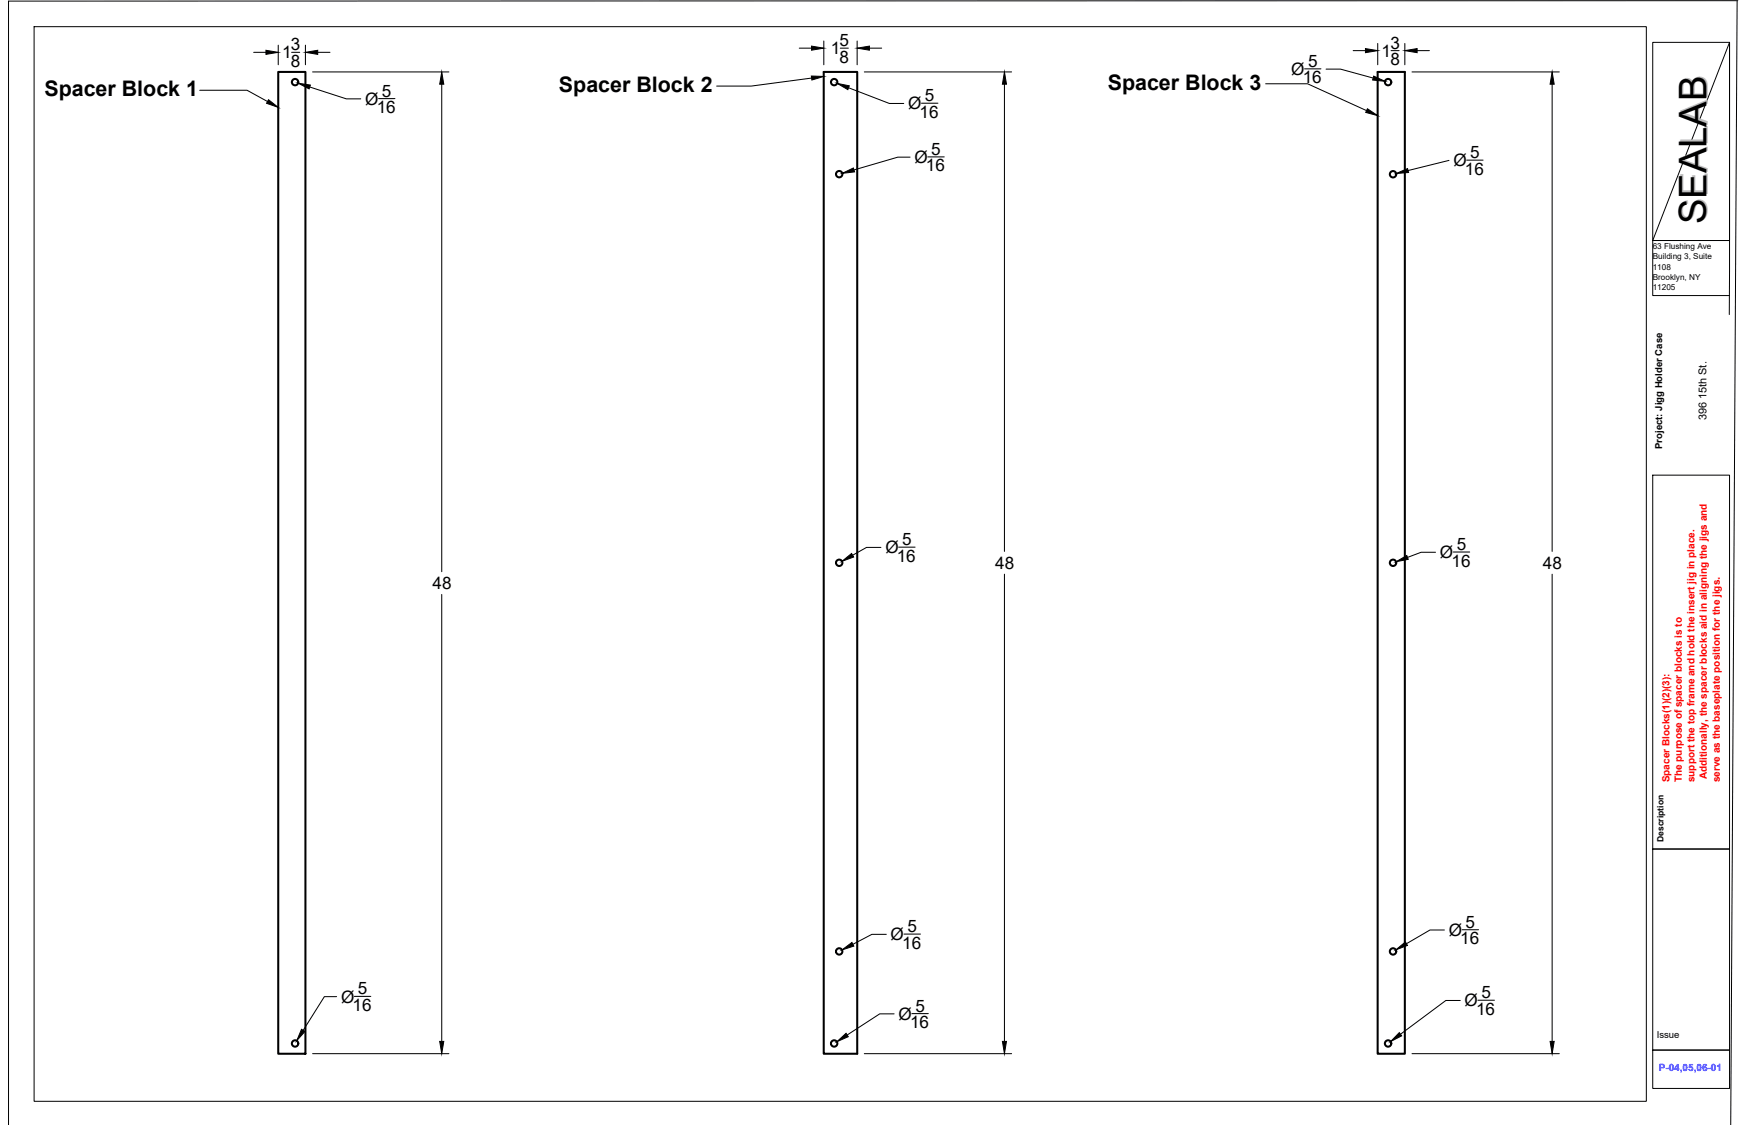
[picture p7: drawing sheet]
<svg xmlns="http://www.w3.org/2000/svg" width="432mm" height="279mm" viewBox="0 0 432 279" stroke-linecap="round" stroke-linejoin="round" font-family="sans-serif">
<!-- layer: Visible -->
<g fill="none" stroke="#000" stroke-width=".51">
<path d="M69.1 17.9h6.7v243.8h-6.7zM204.5 17.9h8.4v243.8h-8.4zM342.1 17.9h6.7v243.8h-6.7z"/>
<circle cx="73.3" cy="20.4" r=".79"/>
<circle cx="207.1" cy="20.4" r=".79"/>
<circle cx="344.7" cy="20.4" r=".79"/>
<circle cx="208.4" cy="43.3" r=".79"/>
<circle cx="345.9" cy="43.3" r=".79"/>
<circle cx="208.4" cy="139.8" r=".79"/>
<circle cx="345.9" cy="139.8" r=".79"/>
<circle cx="208.4" cy="236.3" r=".79"/>
<circle cx="345.9" cy="236.3" r=".79"/>
<circle cx="73.3" cy="259.2" r=".79"/>
<circle cx="207.1" cy="259.2" r=".79"/>
<circle cx="344.7" cy="259.2" r=".79"/>
</g>
<!-- layer: None -->
<path d="M8.5 6.6h400.3v266.9h-400.3zM410.4 10.5h19.1v49.2h-19.1zM429.5 10.5v49.2h-19.1zM431.3 .3l-1.6 279.1M431.5 .2l-429.4 .1v279.1M429.5 67.5v-7.8h-19.1v13.7h19M410.4 118h19.1v92.9h-19.1zM410.4 210.9h19.1v49.9h-19.1zM410.4 260.8h19.1v9.5h-19.1z" fill="none" stroke="#000" stroke-width=".25"/>
<!-- layer: Titleblock -->
<path d="M429.5 67.5l-.1 10.6" fill="none" stroke="#000" stroke-width=".25"/>
<!-- layer: FD_Dimensions -->
<g fill="none" stroke="#000" stroke-width=".25">
<path d="M63 13h3M69.1 11.2v4.9M72.4 13h2M75.8 11.2v4.9M77.6 17.9h33.9M78.9 13h3M198.5 12h3M204.6 10.2v5.9M208.6 12h2.1M212.8 10.2v5.9M214.6 17.9h36.6M215.9 12h3"/>
<path d="M323.9 17.1h4.1M329.3 17.2h3.5l8.2 2.2M336 12.6h3M342.1 10.8v5.3M345.4 12.6h2M348.8 10.8v5.3M350.6 17.9h36.6M351.9 12.6h3M76.9 21.6l9.1 3h3.6M94 24.5h4.1M109.7 20.9v121.1M210.7 21.8l10.1 3.9h3.6"/>
<path d="M226 39h-3.1l-10.9 3.2M228.8 25.6h4.1M230.4 39h4.1M249.4 20.9v116M359.8 39.8l-10.2 2.6M364.2 39.8h4.1M385.4 20.9v116M218.7 136h-3.5l-3.5 1.9M223.1 135.9h4.1M356.4 137.2h-3.5l-3.4 1.2M360.8 137.1h4.1M109.7 147.6v111"/>
<path d="M249.4 142.6v116M385.4 142.6v116M220.1 232.1h-3.6l-4.7 2.4M224.5 232h4.1M358.6 231h-3.5l-5.9 3.4M363.1 230.9h4M83.6 247.5h-3.1l-5.2 8.4M88 247.5h4.1M222 251.8h-3.6l-8 5.2M226.4 251.7h4.1M362.6 248.5h-3.6l-11.3 8.4M367 248.4h4.1"/>
<path d="M77.6 261.7h33.9M214.6 261.7h36.6M350.6 261.7h36.6"/>
</g>
<g fill="#000" stroke="#000" stroke-width=".25">
<path d="M66 12.5l3.1 .5-3.1 .5zM75.8 13l3.1-.5v1zM201.5 11.5l3.1 .5-3.1 .5zM212.8 12l3.1-.5v1zM339 12.1l3.1 .5-3.1 .5zM341.1 18.9l2.8 1.3-3.1-.3zM348.8 12.6l3.1-.5v1zM74 20.7l3.1 .4-.3 1zM109.7 17.9l.5 3h-1zM207.9 20.7l3 .6-.4 1zM249.4 17.9l.5 3h-1zM385.4 17.9l.5 3h-1z"/>
<path d="M209.1 43.1l2.8-1.4 .3 1zM346.7 43.1l2.8-1.2 .3 .9zM209.1 139.4l2.4-1.9 .5 .8zM346.6 139.5l2.7-1.5 .4 .9zM209.1 235.9l2.4-1.8 .5 .9zM346.6 235.9l2.4-2 .5 .9zM74.9 255.6l.8 .6-2 2.3zM109.2 258.6h1l-.5 3.1zM207.8 258.7l2.3-2.1 .5 .9zM248.9 258.6h1l-.5 3.1zM347.5 256.5l.5 .8-2.7 1.4zM384.9 258.6h1l-.5 3.1z"/>
</g>
<!-- layer: Leaders -->
<path d="M201.5 18.9l3.1 .1-3 .9zM66.7 24.8l2.4 1.9-2.9-1zM339.5 27l2.6 1.7-3-.8z" fill="#000" stroke="#000" stroke-width=".25"/>
<path d="M201.5 19.4l-15 2h-8.6M49.6 22.4h11.7l5.1 2.8M314.3 20.8h10.4l14.6 6.7" fill="none" stroke="#000" stroke-width=".25"/>
<text font-size="9.5" fill="#bababa" x="424.1" y="55.3" transform="rotate(-90 424.1 55.3)">SEALAB</text>
<g font-size="5.3">
<text x="11" y="23.9">Spacer Block 1</text>
<text x="138.8" y="22.8">Spacer Block 2</text>
<text x="275.1" y="22.2">Spacer Block 3</text>
</g>
<g font-size="4.3">
<text x="208.4" y="11.5">5</text>
<text x="70" y="14.5">1</text>
<text x="72.2" y="12.5">3</text>
<text x="72.2" y="16.6">8</text>
<text x="206.3" y="13.5">1</text>
<text x="208.5" y="15.6">8</text>
<text x="324.8" y="16.6">5</text>
<text x="343" y="14.1">1</text>
<text x="345.2" y="12.1">3</text>
<text x="345.2" y="16.2">8</text>
<text x="94.8" y="24">5</text>
<text x="320.6" y="18.6">Ø</text>
<text x="323.5" y="20.7">16</text>
<text x="90.7" y="26">Ø</text>
<text x="93.5" y="28.1">16</text>
<text x="225.5" y="27.2">Ø</text>
<text x="228.3" y="29.3">16</text>
<text x="229.7" y="25.1">5</text>
<text x="227.1" y="40.5">Ø</text>
<text x="231.2" y="38.5">5</text>
<text x="360.9" y="41.3">Ø</text>
<text x="365" y="39.3">5</text>
<text x="229.9" y="42.6">16</text>
<text x="363.7" y="43.4">16</text>
<text x="219.8" y="137.4">Ø</text>
<text x="224" y="135.4">5</text>
<text x="361.7" y="136.6">5</text>
<text x="222.7" y="139.5">16</text>
<text x="247.1" y="141.3">48</text>
<text x="357.5" y="138.6">Ø</text>
<text x="360.4" y="140.7">16</text>
<text x="383.1" y="141.3">48</text>
<text x="107.4" y="146.3">48</text>
<text x="221.1" y="233.5">Ø</text>
<text x="225.3" y="231.5">5</text>
<text x="359.7" y="232.4">Ø</text>
<text x="363.9" y="230.4">5</text>
<text x="224" y="235.6">16</text>
<text x="362.6" y="234.5">16</text>
<text x="84.7" y="249">Ø</text>
<text x="87.5" y="251.1">16</text>
<text x="88.8" y="247">5</text>
<text x="227.3" y="251.2">5</text>
<text x="363.7" y="249.9">Ø</text>
<text x="367.8" y="247.9">5</text>
<text x="223.1" y="253.3">Ø</text>
<text x="226" y="255.4">16</text>
<text x="366.5" y="252">16</text>
</g>
<text font-size="2.8" fill="#f00" x="427.1" y="144" transform="rotate(-90 427.1 144)">.</text>
<text font-size="2.7" x="423.7" y="104.4" transform="rotate(-90 423.7 104.4)">396 15th St.</text>
<g font-size="2.5" fill="#f00">
<text x="414.6" y="194.3" transform="rotate(-90 414.6 194.3)">Spacer Blocks(1)(2)(3):</text>
<text x="417.6" y="194.3" transform="rotate(-90 417.6 194.3)">The purpose of spacer blocks is to</text>
<text x="420.7" y="194.3" transform="rotate(-90 420.7 194.3)">support the top frame and hold the insert jig in place.</text>
<text x="423.8" y="193.5" transform="rotate(-90 423.8 193.5)">Additionally, the spacer blocks aid in aligning the jigs and</text>
<text x="427.1" y="194.3" transform="rotate(-90 427.1 194.3)">serve as the baseplate position for the jigs</text>
</g>
<text font-size="2.5" fill="#00f" x="411.9" y="266.1">P-04,05,06-01</text>
<g font-size="2.4">
<text x="412.7" y="111.5" transform="rotate(-90 412.7 111.5)">Project: Jigg Holder Case</text>
<text x="411.4" y="257.7">Issue</text>
</g>
<text font-size="2.1" x="413" y="209.1" transform="rotate(-90 413 209.1)">Description</text>
<g font-size="2">
<text x="410.4" y="61.8">63 Flushing Ave</text>
<text x="410.4" y="64.4">Building 3, Suite</text>
<text x="410.4" y="67">1108</text>
<text x="410.4" y="69.5">Brooklyn, NY</text>
<text x="410.4" y="72.1">11205</text>
</g>
</svg>
